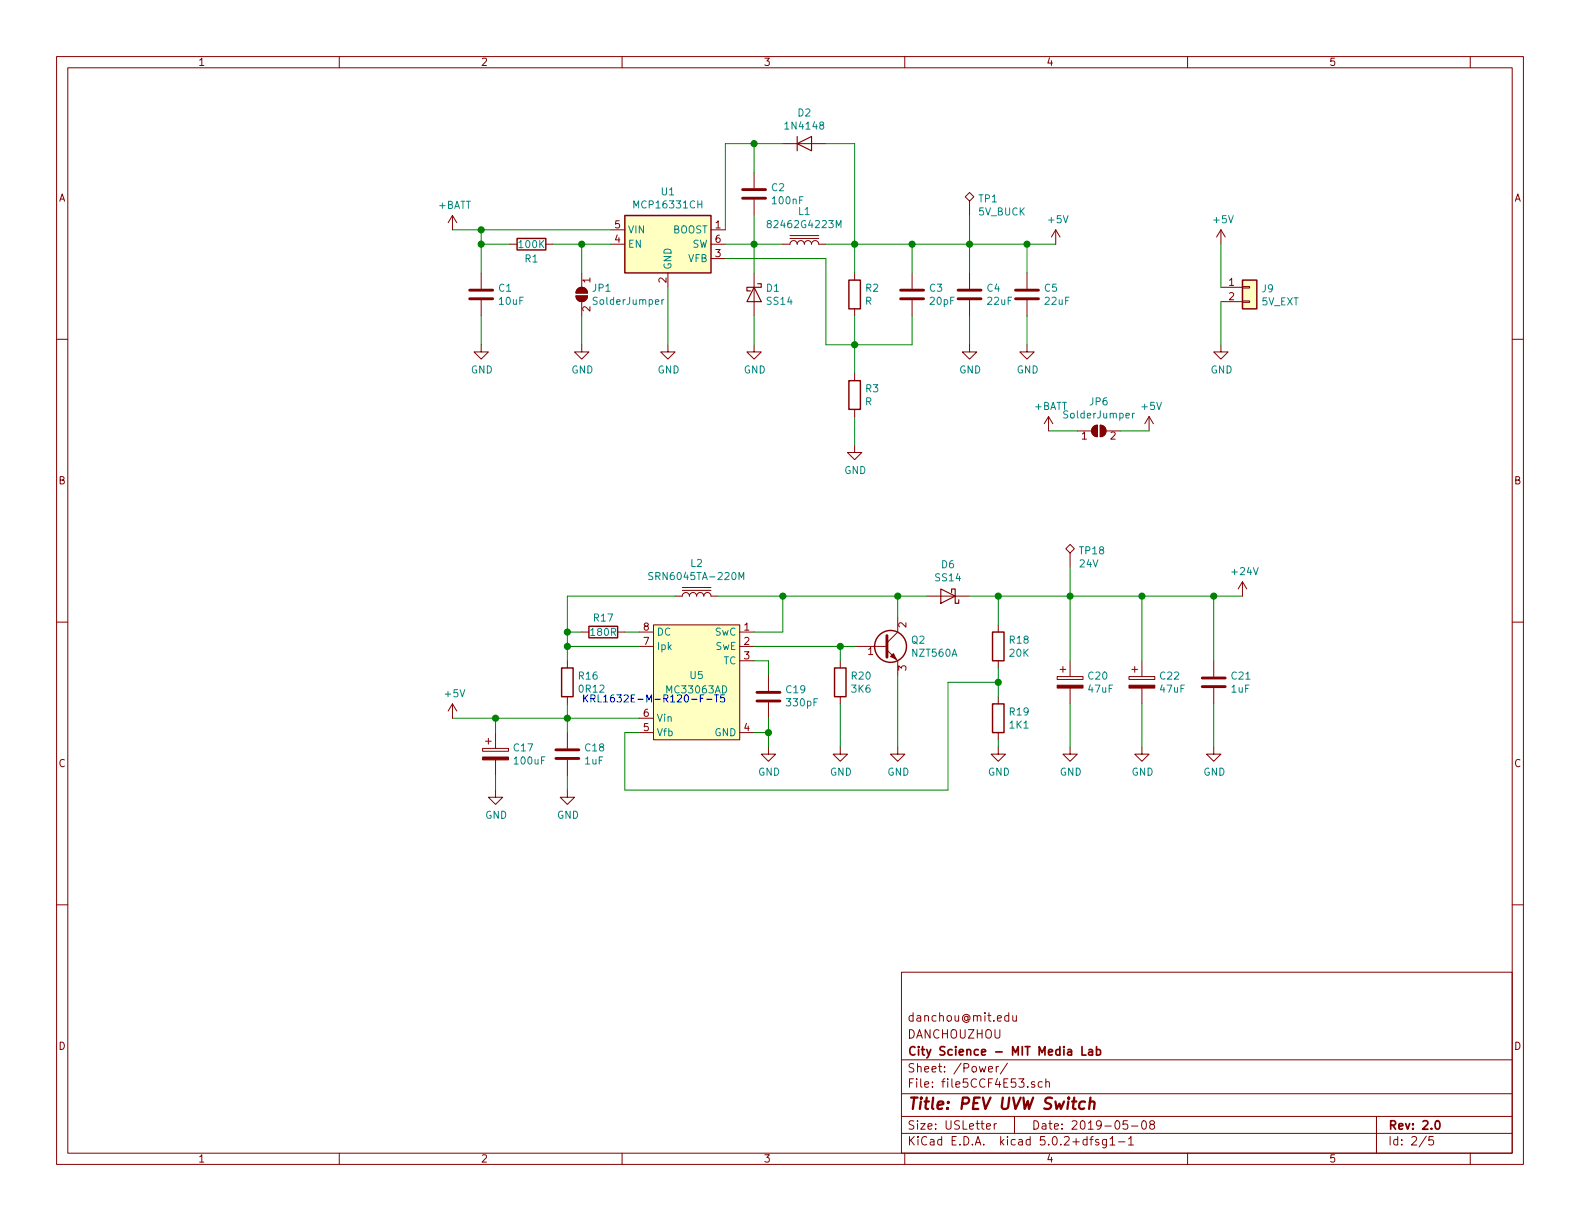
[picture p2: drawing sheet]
EESchema Schematic File Version 4
EELAYER 30 0
EELAYER END
$Descr USLetter 11000 8500
encoding utf-8
Sheet 2 5
Title "PEV UVW Switch"
Date "2019-05-08"
Rev "2.0"
Comp "City Science - MIT Media Lab"
Comment1 "DANCHOUZHOU"
Comment2 "danchou@mit.edu"
Comment3 ""
Comment4 ""
$EndDescr
$Comp
L pev_uvw_sw-rescue:MCP16331CH-Regulator_Switching U1
U 1 1
P 4650 1700
F 0 "U1" H 4650 2067 50  0000 C CNN
F 1 "MCP16331CH" H 4650 1976 50  0000 C CNN
F 2 "Package_TO_SOT_SMD:SOT-23-6" H 4700 1450 50  0001 L CNN
F 3 "http://ww1.microchip.com/downloads/en/DeviceDoc/20005308C.pdf" H 3450 2350 50  0001 C CNN
	1    4650 1700
	1    0    0    -1  
$EndComp
Wire Wire Line
	5950 2400 5950 2600
Connection ~ 5950 2400
Wire Wire Line
	5750 2400 5950 2400
Wire Wire Line
	5750 1800 5750 2400
Wire Wire Line
	5050 1800 5750 1800
Wire Wire Line
	5950 2200 5950 2400
$Comp
L pev_uvw_sw-rescue:GND-power #PWR06
U 1 1
P 5950 3100
F 0 "#PWR06" H 5950 2850 50  0001 C CNN
F 1 "GND" H 5955 2927 50  0000 C CNN
F 2 "" H 5950 3100 50  0001 C CNN
F 3 "" H 5950 3100 50  0001 C CNN
	1    5950 3100
	1    0    0    -1  
$EndComp
Wire Wire Line
	5950 2900 5950 3100
$Comp
L pev_uvw_sw-rescue:R-Device R3
U 1 1
P 5950 2750
F 0 "R3" H 6020 2796 50  0000 L CNN
F 1 "R" H 6020 2705 50  0000 L CNN
F 2 "Resistor_SMD:R_0603_1608Metric_Pad1.05x0.95mm_HandSolder" V 5880 2750 50  0001 C CNN
F 3 "~" H 5950 2750 50  0001 C CNN
	1    5950 2750
	1    0    0    -1  
$EndComp
$Comp
L pev_uvw_sw-rescue:R-Device R2
U 1 1
P 5950 2050
F 0 "R2" H 6020 2096 50  0000 L CNN
F 1 "R" H 6020 2005 50  0000 L CNN
F 2 "Resistor_SMD:R_0603_1608Metric_Pad1.05x0.95mm_HandSolder" V 5880 2050 50  0001 C CNN
F 3 "~" H 5950 2050 50  0001 C CNN
	1    5950 2050
	1    0    0    -1  
$EndComp
Connection ~ 5950 1700
Wire Wire Line
	5950 1700 5950 1900
Wire Wire Line
	5750 1700 5950 1700
$Comp
L pev_uvw_sw-rescue:GND-power #PWR05
U 1 1
P 5250 2400
F 0 "#PWR05" H 5250 2150 50  0001 C CNN
F 1 "GND" H 5255 2227 50  0000 C CNN
F 2 "" H 5250 2400 50  0001 C CNN
F 3 "" H 5250 2400 50  0001 C CNN
	1    5250 2400
	1    0    0    -1  
$EndComp
Wire Wire Line
	5250 2200 5250 2400
Wire Wire Line
	5250 1700 5450 1700
Connection ~ 5250 1700
Wire Wire Line
	5250 1900 5250 1700
$Comp
L pev_uvw_sw-rescue:D_Schottky-Device D1
U 1 1
P 5250 2050
F 0 "D1" V 5204 2129 50  0000 L CNN
F 1 "SS14" V 5295 2129 50  0000 L CNN
F 2 "Diode_SMD:D_SOD-123F" H 5250 2050 50  0001 C CNN
F 3 "~" H 5250 2050 50  0001 C CNN
	1    5250 2050
	0    1    1    0   
$EndComp
Wire Wire Line
	5050 1700 5250 1700
$Comp
L pev_uvw_sw-rescue:L_Core_Iron-Device L1
U 1 1
P 5600 1700
F 0 "L1" V 5825 1700 50  0000 C CNN
F 1 "82462G4223M" V 5734 1700 50  0000 C CNN
F 2 "Inductor_SMD:L_6.3x6.3_H3" H 5600 1700 50  0001 C CNN
F 3 "~" H 5600 1700 50  0001 C CNN
	1    5600 1700
	0    -1   -1   0   
$EndComp
$Comp
L pev_uvw_sw-rescue:D-Device D2
U 1 1
P 5600 1000
F 0 "D2" H 5600 1216 50  0000 C CNN
F 1 "1N4148" H 5600 1125 50  0000 C CNN
F 2 "Diode_SMD:D_SOD-323_HandSoldering" H 5600 1000 50  0001 C CNN
F 3 "~" H 5600 1000 50  0001 C CNN
	1    5600 1000
	1    0    0    -1  
$EndComp
$Comp
L pev_uvw_sw-rescue:C-Device C2
U 1 1
P 5250 1350
F 0 "C2" H 5365 1396 50  0000 L CNN
F 1 "100nF" H 5365 1305 50  0000 L CNN
F 2 "Capacitor_SMD:C_0603_1608Metric_Pad1.05x0.95mm_HandSolder" H 5288 1200 50  0001 C CNN
F 3 "~" H 5250 1350 50  0001 C CNN
	1    5250 1350
	1    0    0    -1  
$EndComp
Wire Wire Line
	5250 1500 5250 1700
Wire Wire Line
	5450 1000 5250 1000
Wire Wire Line
	5250 1000 5250 1200
Wire Wire Line
	5750 1000 5950 1000
Wire Wire Line
	5950 1000 5950 1700
Wire Wire Line
	5250 1000 5050 1000
Wire Wire Line
	5050 1000 5050 1600
Connection ~ 5250 1000
$Comp
L pev_uvw_sw-rescue:GND-power #PWR04
U 1 1
P 4650 2400
F 0 "#PWR04" H 4650 2150 50  0001 C CNN
F 1 "GND" H 4655 2227 50  0000 C CNN
F 2 "" H 4650 2400 50  0001 C CNN
F 3 "" H 4650 2400 50  0001 C CNN
	1    4650 2400
	1    0    0    -1  
$EndComp
Wire Wire Line
	4650 2400 4650 2000
$Comp
L pev_uvw_sw-rescue:C-Device C3
U 1 1
P 6350 2050
F 0 "C3" H 6465 2096 50  0000 L CNN
F 1 "20pF" H 6465 2005 50  0000 L CNN
F 2 "Capacitor_SMD:C_0603_1608Metric_Pad1.05x0.95mm_HandSolder" H 6388 1900 50  0001 C CNN
F 3 "~" H 6350 2050 50  0001 C CNN
	1    6350 2050
	1    0    0    -1  
$EndComp
Wire Wire Line
	6350 1700 6350 1900
Wire Wire Line
	5950 1700 6350 1700
Connection ~ 6350 1700
Wire Wire Line
	6350 2200 6350 2400
Wire Wire Line
	6350 2400 5950 2400
$Comp
L pev_uvw_sw-rescue:C-Device C4
U 1 1
P 6750 2050
F 0 "C4" H 6865 2096 50  0000 L CNN
F 1 "22uF" H 6865 2005 50  0000 L CNN
F 2 "Capacitor_SMD:C_1206_3216Metric_Pad1.42x1.75mm_HandSolder" H 6788 1900 50  0001 C CNN
F 3 "~" H 6750 2050 50  0001 C CNN
	1    6750 2050
	1    0    0    -1  
$EndComp
Wire Wire Line
	6750 1700 6750 1900
Wire Wire Line
	6350 1700 6750 1700
Wire Wire Line
	6750 2200 6750 2400
$Comp
L pev_uvw_sw-rescue:GND-power #PWR07
U 1 1
P 6750 2400
F 0 "#PWR07" H 6750 2150 50  0001 C CNN
F 1 "GND" H 6755 2227 50  0000 C CNN
F 2 "" H 6750 2400 50  0001 C CNN
F 3 "" H 6750 2400 50  0001 C CNN
	1    6750 2400
	1    0    0    -1  
$EndComp
Connection ~ 6750 1700
$Comp
L pev_uvw_sw-rescue:R-Device R1
U 1 1
P 3700 1700
F 0 "R1" V 3800 1700 50  0000 C CNN
F 1 "100K" V 3700 1700 50  0000 C CNN
F 2 "Resistor_SMD:R_0603_1608Metric_Pad1.05x0.95mm_HandSolder" V 3630 1700 50  0001 C CNN
F 3 "~" H 3700 1700 50  0001 C CNN
	1    3700 1700
	0    1    1    0   
$EndComp
Wire Wire Line
	3850 1700 4050 1700
Wire Wire Line
	3350 1700 3550 1700
Wire Wire Line
	4250 1600 3350 1600
Wire Wire Line
	3350 1700 3350 1600
Connection ~ 3350 1600
Wire Wire Line
	3350 1600 3150 1600
Wire Wire Line
	4050 1700 4050 1900
Connection ~ 4050 1700
Wire Wire Line
	4050 1700 4250 1700
$Comp
L pev_uvw_sw-rescue:SolderJumper_2_Open-Jumper JP1
U 1 1
P 4050 2050
F 0 "JP1" V 4004 2118 50  0000 L CNN
F 1 "SolderJumper" V 4095 2118 50  0000 L CNN
F 2 "Jumper:SolderJumper-2_P1.3mm_Open_TrianglePad1.0x1.5mm" H 4050 2050 50  0001 C CNN
F 3 "~" H 4050 2050 50  0001 C CNN
	1    4050 2050
	0    1    1    0   
$EndComp
Wire Wire Line
	4050 2200 4050 2400
$Comp
L pev_uvw_sw-rescue:GND-power #PWR03
U 1 1
P 4050 2400
F 0 "#PWR03" H 4050 2150 50  0001 C CNN
F 1 "GND" H 4055 2227 50  0000 C CNN
F 2 "" H 4050 2400 50  0001 C CNN
F 3 "" H 4050 2400 50  0001 C CNN
	1    4050 2400
	1    0    0    -1  
$EndComp
$Comp
L pev_uvw_sw-rescue:C-Device C1
U 1 1
P 3350 2050
F 0 "C1" H 3465 2096 50  0000 L CNN
F 1 "10uF" H 3465 2005 50  0000 L CNN
F 2 "Capacitor_SMD:C_2220_5650Metric" H 3388 1900 50  0001 C CNN
F 3 "~" H 3350 2050 50  0001 C CNN
	1    3350 2050
	1    0    0    -1  
$EndComp
Wire Wire Line
	3350 1700 3350 1900
Connection ~ 3350 1700
Wire Wire Line
	3350 2200 3350 2400
$Comp
L pev_uvw_sw-rescue:GND-power #PWR02
U 1 1
P 3350 2400
F 0 "#PWR02" H 3350 2150 50  0001 C CNN
F 1 "GND" H 3355 2227 50  0000 C CNN
F 2 "" H 3350 2400 50  0001 C CNN
F 3 "" H 3350 2400 50  0001 C CNN
	1    3350 2400
	1    0    0    -1  
$EndComp
$Comp
L pev_uvw_sw-rescue:+BATT-power #PWR01
U 1 1
P 3150 1600
F 0 "#PWR01" H 3150 1450 50  0001 C CNN
F 1 "+BATT" H 3165 1773 50  0000 C CNN
F 2 "" H 3150 1600 50  0001 C CNN
F 3 "" H 3150 1600 50  0001 C CNN
	1    3150 1600
	1    0    0    -1  
$EndComp
$Comp
L pev_uvw_sw-rescue:C-Device C5
U 1 1
P 7150 2050
F 0 "C5" H 7265 2096 50  0000 L CNN
F 1 "22uF" H 7265 2005 50  0000 L CNN
F 2 "Capacitor_SMD:C_1206_3216Metric_Pad1.42x1.75mm_HandSolder" H 7188 1900 50  0001 C CNN
F 3 "~" H 7150 2050 50  0001 C CNN
	1    7150 2050
	1    0    0    -1  
$EndComp
Wire Wire Line
	7150 1700 7150 1900
Wire Wire Line
	7150 2200 7150 2400
$Comp
L pev_uvw_sw-rescue:GND-power #PWR08
U 1 1
P 7150 2400
F 0 "#PWR08" H 7150 2150 50  0001 C CNN
F 1 "GND" H 7155 2227 50  0000 C CNN
F 2 "" H 7150 2400 50  0001 C CNN
F 3 "" H 7150 2400 50  0001 C CNN
	1    7150 2400
	1    0    0    -1  
$EndComp
Wire Wire Line
	6750 1700 7150 1700
Wire Wire Line
	7150 1700 7350 1700
Connection ~ 7150 1700
$Comp
L pev_uvw_sw-rescue:+5V-power #PWR09
U 1 1
P 7350 1700
F 0 "#PWR09" H 7350 1550 50  0001 C CNN
F 1 "+5V" H 7365 1873 50  0000 C CNN
F 2 "" H 7350 1700 50  0001 C CNN
F 3 "" H 7350 1700 50  0001 C CNN
	1    7350 1700
	1    0    0    -1  
$EndComp
$Comp
L pev_uvw_sw-rescue:SolderJumper_2_Open-Jumper JP6
U 1 1
P 7650 3000
F 0 "JP6" H 7650 3205 50  0000 C CNN
F 1 "SolderJumper" H 7650 3114 50  0000 C CNN
F 2 "Jumper:SolderJumper-2_P1.3mm_Open_TrianglePad1.0x1.5mm" H 7650 3000 50  0001 C CNN
F 3 "~" H 7650 3000 50  0001 C CNN
	1    7650 3000
	1    0    0    -1  
$EndComp
$Comp
L pev_uvw_sw-rescue:+5V-power #PWR0101
U 1 1
P 8000 3000
F 0 "#PWR0101" H 8000 2850 50  0001 C CNN
F 1 "+5V" H 8015 3173 50  0000 C CNN
F 2 "" H 8000 3000 50  0001 C CNN
F 3 "" H 8000 3000 50  0001 C CNN
	1    8000 3000
	1    0    0    -1  
$EndComp
$Comp
L pev_uvw_sw-rescue:+BATT-power #PWR0102
U 1 1
P 7300 3000
F 0 "#PWR0102" H 7300 2850 50  0001 C CNN
F 1 "+BATT" H 7315 3173 50  0000 C CNN
F 2 "" H 7300 3000 50  0001 C CNN
F 3 "" H 7300 3000 50  0001 C CNN
	1    7300 3000
	1    0    0    -1  
$EndComp
Wire Wire Line
	7300 3000 7500 3000
Wire Wire Line
	7800 3000 8000 3000
$Comp
L pev_uvw_sw-rescue:MC33063AD U5
U 1 1
P 4850 4750
F 0 "U5" H 4850 4800 50  0000 C CNN
F 1 "MC33063AD" H 4850 4700 50  0000 C CNN
F 2 "Package_SO:SOIC-8_3.9x4.9mm_P1.27mm" H 4800 4300 50  0001 L CNN
F 3 "http://www.onsemi.com/pub_link/Collateral/MC34063A-D.PDF" H 5300 4800 50  0001 C CNN
	1    4850 4750
	1    0    0    -1  
$EndComp
$Comp
L pev_uvw_sw-rescue:R-Device R17
U 1 1
P 4200 4400
F 0 "R17" V 4100 4400 50  0000 C CNN
F 1 "180R" V 4200 4400 50  0000 C CNN
F 2 "Resistor_SMD:R_0603_1608Metric_Pad1.05x0.95mm_HandSolder" V 4130 4400 50  0001 C CNN
F 3 "~" H 4200 4400 50  0001 C CNN
	1    4200 4400
	0    1    1    0   
$EndComp
Wire Wire Line
	4350 4400 4450 4400
$Comp
L pev_uvw_sw-rescue:R-Device R16
U 1 1
P 3950 4750
F 0 "R16" H 4020 4796 50  0000 L CNN
F 1 "0R12" H 4020 4705 50  0000 L CNN
F 2 "Resistor_SMD:R_1206_3216Metric_Pad1.42x1.75mm_HandSolder" V 3880 4750 50  0001 C CNN
F 3 "~" H 3950 4750 50  0001 C CNN
	1    3950 4750
	1    0    0    -1  
$EndComp
Wire Wire Line
	3950 4900 3950 5000
Wire Wire Line
	3950 5000 4450 5000
Wire Wire Line
	4450 4500 3950 4500
Wire Wire Line
	3950 4500 3950 4600
Wire Wire Line
	4050 4400 3950 4400
Wire Wire Line
	3950 4400 3950 4500
Connection ~ 3950 4500
$Comp
L pev_uvw_sw-rescue:L_Core_Iron-Device L2
U 1 1
P 4850 4150
F 0 "L2" V 5075 4150 50  0000 C CNN
F 1 "SRN6045TA-220M" V 4984 4150 50  0000 C CNN
F 2 "Inductor_SMD:L_Bourns_SRN6045TA" H 4850 4150 50  0001 C CNN
F 3 "~" H 4850 4150 50  0001 C CNN
	1    4850 4150
	0    -1   -1   0   
$EndComp
Wire Wire Line
	4700 4150 3950 4150
Wire Wire Line
	3950 4150 3950 4400
Connection ~ 3950 4400
$Comp
L pev_uvw_sw-rescue:D_Schottky-Device D6
U 1 1
P 6600 4150
F 0 "D6" H 6600 3934 50  0000 C CNN
F 1 "SS14" H 6600 4025 50  0000 C CNN
F 2 "Diode_SMD:D_SMA" H 6600 4150 50  0001 C CNN
F 3 "~" H 6600 4150 50  0001 C CNN
	1    6600 4150
	-1   0    0    1   
$EndComp
$Comp
L pev_uvw_sw-rescue:C-Device C19
U 1 1
P 5350 4850
F 0 "C19" H 5235 4804 50  0000 R CNN
F 1 "330pF" H 5235 4895 50  0000 R CNN
F 2 "Capacitor_SMD:C_0603_1608Metric_Pad1.05x0.95mm_HandSolder" H 5388 4700 50  0001 C CNN
F 3 "~" H 5350 4850 50  0001 C CNN
	1    5350 4850
	-1   0    0    1   
$EndComp
Wire Wire Line
	5000 4150 5450 4150
Wire Wire Line
	5250 4600 5350 4600
Wire Wire Line
	5350 4600 5350 4700
Wire Wire Line
	5350 5000 5350 5100
$Comp
L pev_uvw_sw-rescue:GND-power #PWR0103
U 1 1
P 5350 5200
F 0 "#PWR0103" H 5350 4950 50  0001 C CNN
F 1 "GND" H 5355 5027 50  0000 C CNN
F 2 "" H 5350 5200 50  0001 C CNN
F 3 "" H 5350 5200 50  0001 C CNN
	1    5350 5200
	1    0    0    -1  
$EndComp
Wire Wire Line
	5350 5100 5250 5100
Connection ~ 5350 5100
Wire Wire Line
	5350 5100 5350 5200
Wire Wire Line
	5250 4400 5450 4400
Wire Wire Line
	5450 4400 5450 4150
Wire Wire Line
	6950 4150 6750 4150
$Comp
L pev_uvw_sw-rescue:R-Device R18
U 1 1
P 6950 4500
F 0 "R18" H 7020 4546 50  0000 L CNN
F 1 "20K" H 7020 4455 50  0000 L CNN
F 2 "Resistor_SMD:R_0603_1608Metric_Pad1.05x0.95mm_HandSolder" V 6880 4500 50  0001 C CNN
F 3 "~" H 6950 4500 50  0001 C CNN
	1    6950 4500
	1    0    0    -1  
$EndComp
$Comp
L pev_uvw_sw-rescue:R-Device R19
U 1 1
P 6950 5000
F 0 "R19" H 7020 5046 50  0000 L CNN
F 1 "1K1" H 7020 4955 50  0000 L CNN
F 2 "Resistor_SMD:R_0603_1608Metric_Pad1.05x0.95mm_HandSolder" V 6880 5000 50  0001 C CNN
F 3 "~" H 6950 5000 50  0001 C CNN
	1    6950 5000
	1    0    0    -1  
$EndComp
Wire Wire Line
	6950 5200 6950 5150
$Comp
L pev_uvw_sw-rescue:GND-power #PWR0105
U 1 1
P 6950 5200
F 0 "#PWR0105" H 6950 4950 50  0001 C CNN
F 1 "GND" H 6955 5027 50  0000 C CNN
F 2 "" H 6950 5200 50  0001 C CNN
F 3 "" H 6950 5200 50  0001 C CNN
	1    6950 5200
	1    0    0    -1  
$EndComp
Wire Wire Line
	6950 4150 6950 4350
Connection ~ 6950 4150
$Comp
L pev_uvw_sw-rescue:CP-Device C20
U 1 1
P 7450 4750
F 0 "C20" H 7568 4796 50  0000 L CNN
F 1 "47uF" H 7568 4705 50  0000 L CNN
F 2 "Capacitor_Tantalum_SMD:CP_EIA-7343-43_Kemet-X" H 7488 4600 50  0001 C CNN
F 3 "~" H 7450 4750 50  0001 C CNN
	1    7450 4750
	1    0    0    -1  
$EndComp
$Comp
L pev_uvw_sw-rescue:C-Device C21
U 1 1
P 8450 4750
F 0 "C21" H 8565 4796 50  0000 L CNN
F 1 "1uF" H 8565 4705 50  0000 L CNN
F 2 "Capacitor_SMD:C_0603_1608Metric_Pad1.05x0.95mm_HandSolder" H 8488 4600 50  0001 C CNN
F 3 "~" H 8450 4750 50  0001 C CNN
	1    8450 4750
	1    0    0    -1  
$EndComp
Wire Wire Line
	6950 4150 7450 4150
Wire Wire Line
	8450 4600 8450 4150
Connection ~ 8450 4150
Wire Wire Line
	8450 4150 8650 4150
Wire Wire Line
	7450 4600 7450 4150
Connection ~ 7450 4150
Wire Wire Line
	7450 4150 7950 4150
Wire Wire Line
	7450 4900 7450 5200
Wire Wire Line
	8450 5200 8450 4900
$Comp
L pev_uvw_sw-rescue:GND-power #PWR0106
U 1 1
P 7450 5200
F 0 "#PWR0106" H 7450 4950 50  0001 C CNN
F 1 "GND" H 7455 5027 50  0000 C CNN
F 2 "" H 7450 5200 50  0001 C CNN
F 3 "" H 7450 5200 50  0001 C CNN
	1    7450 5200
	1    0    0    -1  
$EndComp
$Comp
L pev_uvw_sw-rescue:GND-power #PWR0107
U 1 1
P 8450 5200
F 0 "#PWR0107" H 8450 4950 50  0001 C CNN
F 1 "GND" H 8455 5027 50  0000 C CNN
F 2 "" H 8450 5200 50  0001 C CNN
F 3 "" H 8450 5200 50  0001 C CNN
	1    8450 5200
	1    0    0    -1  
$EndComp
$Comp
L pev_uvw_sw-rescue:C-Device C18
U 1 1
P 3950 5250
F 0 "C18" H 4065 5296 50  0000 L CNN
F 1 "1uF" H 4065 5205 50  0000 L CNN
F 2 "Capacitor_SMD:C_0603_1608Metric_Pad1.05x0.95mm_HandSolder" H 3988 5100 50  0001 C CNN
F 3 "~" H 3950 5250 50  0001 C CNN
	1    3950 5250
	1    0    0    -1  
$EndComp
Wire Wire Line
	3950 5100 3950 5000
Connection ~ 3950 5000
$Comp
L pev_uvw_sw-rescue:GND-power #PWR0108
U 1 1
P 3950 5500
F 0 "#PWR0108" H 3950 5250 50  0001 C CNN
F 1 "GND" H 3955 5327 50  0000 C CNN
F 2 "" H 3950 5500 50  0001 C CNN
F 3 "" H 3950 5500 50  0001 C CNN
	1    3950 5500
	1    0    0    -1  
$EndComp
Wire Wire Line
	3950 5500 3950 5400
$Comp
L pev_uvw_sw-rescue:CP-Device C17
U 1 1
P 3450 5250
F 0 "C17" H 3568 5296 50  0000 L CNN
F 1 "100uF" H 3568 5205 50  0000 L CNN
F 2 "Capacitor_Tantalum_SMD:CP_EIA-6032-28_Kemet-C" H 3488 5100 50  0001 C CNN
F 3 "~" H 3450 5250 50  0001 C CNN
	1    3450 5250
	1    0    0    -1  
$EndComp
Wire Wire Line
	3950 5000 3450 5000
Wire Wire Line
	3450 5100 3450 5000
Connection ~ 3450 5000
Wire Wire Line
	3450 5000 3150 5000
Wire Wire Line
	3450 5500 3450 5400
$Comp
L pev_uvw_sw-rescue:GND-power #PWR0109
U 1 1
P 3450 5500
F 0 "#PWR0109" H 3450 5250 50  0001 C CNN
F 1 "GND" H 3455 5327 50  0000 C CNN
F 2 "" H 3450 5500 50  0001 C CNN
F 3 "" H 3450 5500 50  0001 C CNN
	1    3450 5500
	1    0    0    -1  
$EndComp
$Comp
L pev_uvw_sw-rescue:+5V-power #PWR0110
U 1 1
P 3150 5000
F 0 "#PWR0110" H 3150 4850 50  0001 C CNN
F 1 "+5V" H 3165 5173 50  0000 C CNN
F 2 "" H 3150 5000 50  0001 C CNN
F 3 "" H 3150 5000 50  0001 C CNN
	1    3150 5000
	1    0    0    -1  
$EndComp
$Comp
L pev_uvw_sw-rescue:+24V-power #PWR0111
U 1 1
P 8650 4150
F 0 "#PWR0111" H 8650 4000 50  0001 C CNN
F 1 "+24V" H 8665 4323 50  0000 C CNN
F 2 "" H 8650 4150 50  0001 C CNN
F 3 "" H 8650 4150 50  0001 C CNN
	1    8650 4150
	1    0    0    -1  
$EndComp
$Comp
L pev_uvw_sw-rescue:TestPoint_Alt-Connector TP1
U 1 1
P 6750 1500
F 0 "TP1" H 6808 1618 50  0000 L CNN
F 1 "5V_BUCK" H 6808 1527 50  0000 L CNN
F 2 "TestPoint:TestPoint_Pad_1.0x1.0mm" H 6950 1500 50  0001 C CNN
F 3 "~" H 6950 1500 50  0001 C CNN
	1    6750 1500
	1    0    0    -1  
$EndComp
Wire Wire Line
	6750 1500 6750 1700
$Comp
L pev_uvw_sw-rescue:TestPoint_Alt-Connector TP18
U 1 1
P 7450 3950
F 0 "TP18" H 7508 4068 50  0000 L CNN
F 1 "24V" H 7508 3977 50  0000 L CNN
F 2 "TestPoint:TestPoint_Pad_1.0x1.0mm" H 7650 3950 50  0001 C CNN
F 3 "~" H 7650 3950 50  0001 C CNN
	1    7450 3950
	1    0    0    -1  
$EndComp
Wire Wire Line
	7450 3950 7450 4150
$Comp
L pev_uvw_sw-rescue:CP-Device C22
U 1 1
P 7950 4750
F 0 "C22" H 8068 4796 50  0000 L CNN
F 1 "47uF" H 8068 4705 50  0000 L CNN
F 2 "Capacitor_Tantalum_SMD:CP_EIA-7343-43_Kemet-X" H 7988 4600 50  0001 C CNN
F 3 "~" H 7950 4750 50  0001 C CNN
	1    7950 4750
	1    0    0    -1  
$EndComp
Wire Wire Line
	7950 4600 7950 4150
Connection ~ 7950 4150
Wire Wire Line
	7950 4150 8450 4150
Wire Wire Line
	7950 4900 7950 5200
$Comp
L pev_uvw_sw-rescue:GND-power #PWR0115
U 1 1
P 7950 5200
F 0 "#PWR0115" H 7950 4950 50  0001 C CNN
F 1 "GND" H 7955 5027 50  0000 C CNN
F 2 "" H 7950 5200 50  0001 C CNN
F 3 "" H 7950 5200 50  0001 C CNN
	1    7950 5200
	1    0    0    -1  
$EndComp
$Comp
L pev_uvw_sw-rescue:Conn_01x02-Connector_Generic J9
U 1 1
P 8700 2000
F 0 "J9" H 8780 1992 50  0000 L CNN
F 1 "5V_EXT" H 8780 1901 50  0000 L CNN
F 2 "Connector_JST:JST_XH_B02B-XH-A_1x02_P2.50mm_Vertical" H 8700 2000 50  0001 C CNN
F 3 "~" H 8700 2000 50  0001 C CNN
	1    8700 2000
	1    0    0    -1  
$EndComp
Wire Wire Line
	8500 2000 8500 1700
Wire Wire Line
	8500 2100 8500 2400
$Comp
L pev_uvw_sw-rescue:+5V-power #PWR0116
U 1 1
P 8500 1700
F 0 "#PWR0116" H 8500 1550 50  0001 C CNN
F 1 "+5V" H 8515 1873 50  0000 C CNN
F 2 "" H 8500 1700 50  0001 C CNN
F 3 "" H 8500 1700 50  0001 C CNN
	1    8500 1700
	1    0    0    -1  
$EndComp
$Comp
L pev_uvw_sw-rescue:GND-power #PWR0117
U 1 1
P 8500 2400
F 0 "#PWR0117" H 8500 2150 50  0001 C CNN
F 1 "GND" H 8505 2227 50  0000 C CNN
F 2 "" H 8500 2400 50  0001 C CNN
F 3 "" H 8500 2400 50  0001 C CNN
	1    8500 2400
	1    0    0    -1  
$EndComp
Wire Wire Line
	6950 4650 6950 4750
$Comp
L pev_uvw_sw-rescue:Q_NPN_BCE-Device Q2
U 1 1
P 6150 4500
F 0 "Q2" H 6340 4546 50  0000 L CNN
F 1 "NZT560A" H 6340 4455 50  0000 L CNN
F 2 "Package_TO_SOT_SMD:SOT-223-3_TabPin2" H 6350 4600 50  0001 C CNN
F 3 "~" H 6150 4500 50  0001 C CNN
	1    6150 4500
	1    0    0    -1  
$EndComp
$Comp
L pev_uvw_sw-rescue:R-Device R20
U 1 1
P 5850 4750
F 0 "R20" H 5920 4796 50  0000 L CNN
F 1 "3K6" H 5920 4705 50  0000 L CNN
F 2 "Resistor_SMD:R_0603_1608Metric_Pad1.05x0.95mm_HandSolder" V 5780 4750 50  0001 C CNN
F 3 "~" H 5850 4750 50  0001 C CNN
	1    5850 4750
	1    0    0    -1  
$EndComp
Wire Wire Line
	5250 4500 5850 4500
Wire Wire Line
	5850 4600 5850 4500
Connection ~ 5850 4500
Wire Wire Line
	5850 4500 5950 4500
Wire Wire Line
	5850 4900 5850 5200
$Comp
L pev_uvw_sw-rescue:GND-power #PWR0104
U 1 1
P 5850 5200
F 0 "#PWR0104" H 5850 4950 50  0001 C CNN
F 1 "GND" H 5855 5027 50  0000 C CNN
F 2 "" H 5850 5200 50  0001 C CNN
F 3 "" H 5850 5200 50  0001 C CNN
	1    5850 5200
	1    0    0    -1  
$EndComp
$Comp
L pev_uvw_sw-rescue:GND-power #PWR0118
U 1 1
P 6250 5200
F 0 "#PWR0118" H 6250 4950 50  0001 C CNN
F 1 "GND" H 6255 5027 50  0000 C CNN
F 2 "" H 6250 5200 50  0001 C CNN
F 3 "" H 6250 5200 50  0001 C CNN
	1    6250 5200
	1    0    0    -1  
$EndComp
Wire Wire Line
	6250 5200 6250 4700
Wire Wire Line
	5450 4150 6250 4150
Wire Wire Line
	6250 4150 6250 4300
Connection ~ 5450 4150
Wire Wire Line
	6450 4150 6250 4150
Connection ~ 6250 4150
Wire Wire Line
	4450 5100 4350 5100
Wire Wire Line
	4350 5100 4350 5500
Wire Wire Line
	4350 5500 6600 5500
Wire Wire Line
	6600 5500 6600 4750
Wire Wire Line
	6600 4750 6950 4750
Connection ~ 6950 4750
Wire Wire Line
	6950 4750 6950 4850
Text Notes 4050 4900 0    50   ~ 0
KRL1632E-M-R120-F-T5
$EndSCHEMATC
